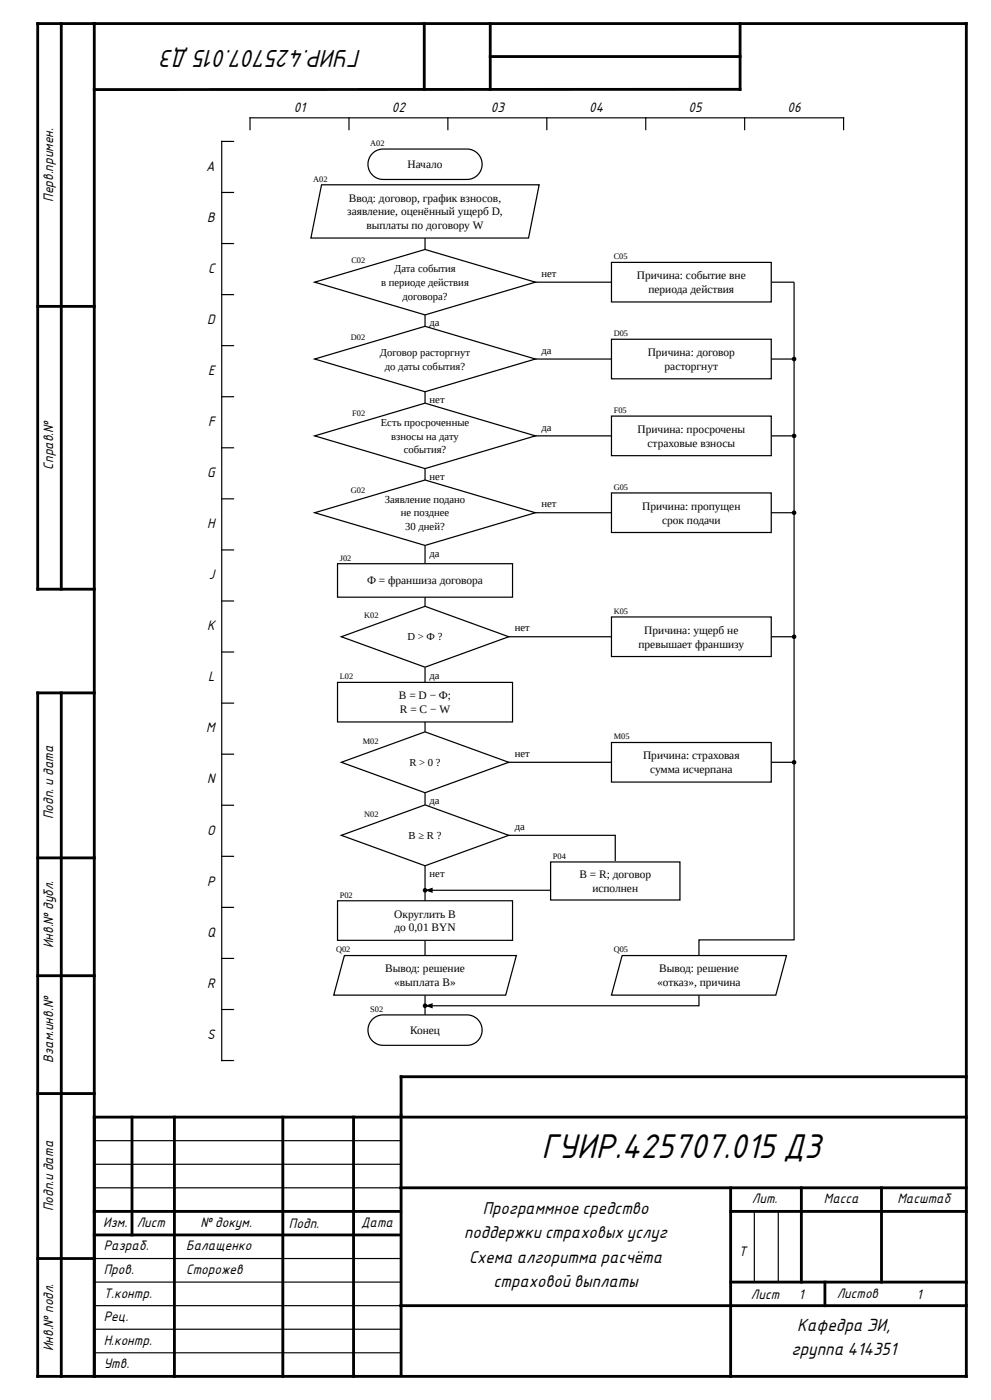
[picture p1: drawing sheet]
<svg xmlns="http://www.w3.org/2000/svg" width="210mm" height="297mm" viewBox="0 0 210 297" stroke-linecap="round" stroke-linejoin="round" font-family="sans-serif">
<g fill="none" stroke="#000" stroke-width=".6">
<path d="M13 5v120M20 5v287M90 5v14M104 5v14M104 12h53M157 19h-137M157 5v14M8 65h12M20 125h-12v-120h197v287h-197v-145h12M13 147v145M8 182h12M8 207h12"/>
<path d="M8 232h12M20 237h185M28 237v25M37 237v55M60 237v55M75 237v55M205 228.4h-119.9v63M20 257h65M85 252h120M155 252v40M155 257h50M170 252v20"/>
<path d="M187 252v20M8 267h12M20 262h65M85 277h120M155 272h50M175 272v5"/>
</g>
<path d="M20 252h65M20 242h65M20 247h65M160 257v15M165.1 257v15M20 272h65M20 277h65M20 267h65M20 287h65M20 282h65" fill="none" stroke="#000" stroke-width=".25"/>
<path d="M20 19h137" fill="none" stroke="#000" stroke-width=".21"/>
<path d="M53 30h125.9v195h-125.9z" fill="#fff"/>
<g fill="none" stroke="#000" stroke-width=".26">
<path d="M90.2 50.5v2.4M113.6 59.9h16.1M163.6 59.9h4.9v139.5h-20.2v3.3M90.2 66.8v2.4M113.6 76.2h16.1M163.6 76.2h4.9M90.2 83.1v2.4M90.2 99.4v2.4M113.6 92.5h16.1M163.6 92.5h4.9M90.2 115.7v3.9M113.6 108.8h16.1"/>
<path d="M163.6 108.8h4.9M90.2 126.7v1.9M107.9 135.1h21.8M163.6 135.1h4.9M90.2 141.5v3.3M90.2 153.2v2.1M90.2 168.2v2.6M107.9 177.2h22.6v5.7M107.9 161.7h21.8M163.6 161.7h4.9M90.2 188.9h40.3v2M90.2 183.7v7.4"/>
<path d="M90.2 199.5v3.2M90.2 211.1v4.2M148.3 211.1v2.3h-58.1"/>
</g>
<g fill="#000">
<path d="M90.2 188.9l1.6-.6v1.1zM90.2 213.4l1.6-.6v1.1z"/>
<circle cx="168.5" cy="76.2" r=".48"/>
<circle cx="168.5" cy="92.5" r=".48"/>
<circle cx="168.5" cy="108.8" r=".48"/>
<circle cx="168.5" cy="135.1" r=".48"/>
<circle cx="168.5" cy="161.7" r=".48"/>
<circle cx="90.2" cy="188.9" r=".48"/>
<circle cx="90.2" cy="213.4" r=".48"/>
</g>
<path d="M79 32.6l.9-.7 1.2-.3h17.9a3.2 3.2 0 0 1 3.3 3.2 3.2 3.2 0 0 1-3.3 3.3h-17.7a3.2 3.2 0 0 1-3-2 3.2 3.2 0 0 1 .7-3.5z" fill="#fff"/>
<path d="M79 32.6l.9-.7 1.2-.3h17.9a3.2 3.2 0 0 1 3.3 3.2 3.2 3.2 0 0 1-3.3 3.3h-17.7a3.2 3.2 0 0 1-3-2 3.2 3.2 0 0 1 .7-3.5z" fill="none" stroke="#000" stroke-width=".26"/>
<path d="M68.2 39.2h46.2l-2.3 11.3h-46.1z" fill="#fff"/>
<path d="M68.2 39.2h46.2l-2.3 11.3h-46.1z" fill="none" stroke="#000" stroke-width=".26"/>
<path d="M66.8 59.9l23.4-7 23.4 7-23.4 6.9z" fill="#fff"/>
<path d="M66.8 59.9l23.4-7 23.4 7-23.4 6.9z" fill="none" stroke="#000" stroke-width=".26"/>
<path d="M129.7 55.7h33.9v8.4h-33.9z" fill="#fff"/>
<path d="M129.7 55.7h33.9v8.4h-33.9z" fill="none" stroke="#000" stroke-width=".26"/>
<path d="M66.8 76.2l23.4-7 23.4 7-23.4 6.9z" fill="#fff"/>
<path d="M66.8 76.2l23.4-7 23.4 7-23.4 6.9z" fill="none" stroke="#000" stroke-width=".26"/>
<path d="M129.7 72h33.9v8.4h-33.9z" fill="#fff"/>
<path d="M129.7 72h33.9v8.4h-33.9z" fill="none" stroke="#000" stroke-width=".26"/>
<path d="M66.8 92.5l23.4-7 23.4 7-23.4 6.9z" fill="#fff"/>
<path d="M66.8 92.5l23.4-7 23.4 7-23.4 6.9z" fill="none" stroke="#000" stroke-width=".26"/>
<path d="M129.7 88.3h33.9v8.4h-33.9z" fill="#fff"/>
<path d="M129.7 88.3h33.9v8.4h-33.9z" fill="none" stroke="#000" stroke-width=".26"/>
<path d="M66.8 108.8l23.4-7 23.4 7-23.4 6.9z" fill="#fff"/>
<path d="M66.8 108.8l23.4-7 23.4 7-23.4 6.9z" fill="none" stroke="#000" stroke-width=".26"/>
<path d="M129.7 104.6h33.9v8.4h-33.9z" fill="#fff"/>
<path d="M129.7 104.6h33.9v8.4h-33.9z" fill="none" stroke="#000" stroke-width=".26"/>
<path d="M71.6 119.6h37.1v7.1h-37.1z" fill="#fff"/>
<path d="M71.6 119.6h37.1v7.1h-37.1z" fill="none" stroke="#000" stroke-width=".26"/>
<path d="M72.4 135.1l17.8-6.5 17.7 6.5-17.7 6.4z" fill="#fff"/>
<path d="M72.4 135.1l17.8-6.5 17.7 6.5-17.7 6.4z" fill="none" stroke="#000" stroke-width=".26"/>
<path d="M129.7 130.9h33.9v8.4h-33.9z" fill="#fff"/>
<path d="M129.7 130.9h33.9v8.4h-33.9z" fill="none" stroke="#000" stroke-width=".26"/>
<path d="M71.6 144.8h37.1v8.4h-37.1z" fill="#fff"/>
<path d="M71.6 144.8h37.1v8.4h-37.1z" fill="none" stroke="#000" stroke-width=".26"/>
<path d="M72.4 161.7l17.8-6.4 17.7 6.4-17.7 6.5z" fill="#fff"/>
<path d="M72.4 161.7l17.8-6.4 17.7 6.4-17.7 6.5z" fill="none" stroke="#000" stroke-width=".26"/>
<path d="M129.7 157.5h33.9v8.4h-33.9z" fill="#fff"/>
<path d="M129.7 157.5h33.9v8.4h-33.9z" fill="none" stroke="#000" stroke-width=".26"/>
<path d="M72.4 177.2l17.8-6.4 17.7 6.4-17.7 6.5z" fill="#fff"/>
<path d="M72.4 177.2l17.8-6.4 17.7 6.4-17.7 6.5z" fill="none" stroke="#000" stroke-width=".26"/>
<path d="M116.8 182.9h27.4v8h-27.4z" fill="#fff"/>
<path d="M116.8 182.9h27.4v8h-27.4z" fill="none" stroke="#000" stroke-width=".26"/>
<path d="M71.6 191.1h37.1v8.4h-37.1z" fill="#fff"/>
<path d="M71.6 191.1h37.1v8.4h-37.1z" fill="none" stroke="#000" stroke-width=".26"/>
<path d="M73.1 202.7h36.4l-2.2 8.4h-36.5z" fill="#fff"/>
<path d="M73.1 202.7h36.4l-2.2 8.4h-36.5z" fill="none" stroke="#000" stroke-width=".26"/>
<path d="M132 202.7h34.8l-2.2 8.4h-34.9z" fill="#fff"/>
<path d="M132 202.7h34.8l-2.2 8.4h-34.9z" fill="none" stroke="#000" stroke-width=".26"/>
<path d="M79 216.3l.9-.7 1.2-.3h17.9a3.2 3.2 0 0 1 3.3 3.2 3.2 3.2 0 0 1-3.3 3.3h-17.7a3.2 3.2 0 0 1-3-2 3.2 3.2 0 0 1 .7-3.5z" fill="#fff"/>
<path d="M79 216.3l.9-.7 1.2-.3h17.9a3.2 3.2 0 0 1 3.3 3.2 3.2 3.2 0 0 1-3.3 3.3h-17.7a3.2 3.2 0 0 1-3-2 3.2 3.2 0 0 1 .7-3.5z" fill="none" stroke="#000" stroke-width=".26"/>
<g fill="none" stroke="#000" stroke-width=".25">
<path d="M49.5 30h-2.5v195h2.5M53 27.5v-2.5h126v2.5M74 25v2.5M95 25v2.5M116 25v2.5M137 25v2.5M158 25v2.5M47 40.8h2.5M47 51.7h2.5M47 62.5h2.5M47 73.3h2.5M47 84.2h2.5"/>
<path d="M47 95h2.5M47 105.8h2.5M47 116.7h2.5M47 127.5h2.5M47 138.3h2.5M47 149.2h2.5M47 160h2.5M47 170.8h2.5M47 181.7h2.5M47 192.5h2.5M47 203.3h2.5M47 214.2h2.5"/>
</g>
<text font-size="7.2" x="114.9" y="245.7">ГУИР.425707.015 Д3</text>
<text font-size="5.2" x="76.7" y="10.7" transform="rotate(-180 76.7 10.7)">ГУИР.425707.015 Д3</text>
<g font-size="3.7">
<text x="167.9" y="287.5">группа 414351</text>
<text x="169.1" y="282.3">Кафедра ЭИ,</text>
</g>
<g font-size="3.6">
<text x="102.4" y="257.5">Программное средство</text>
<text x="98.5" y="262.7">поддержки страховых услуг</text>
<text x="99.5" y="267.9">Схема алгоритма расчёта</text>
<text x="104.7" y="273.1">страховой выплаты</text>
</g>
<g font-size="2.9">
<text x="62.3" y="23.8">01</text>
<text x="83.1" y="23.8">02</text>
<text x="104.1" y="23.8">03</text>
<text x="125" y="23.8">04</text>
<text x="146.1" y="23.8">05</text>
<text x="167.1" y="23.8">06</text>
<text x="43.7" y="36.2">A</text>
<text x="11.3" y="42.8" transform="rotate(-90 11.3 42.8)">Перв.примен.</text>
<text x="43.9" y="47">B</text>
<text x="44.1" y="57.9">C</text>
<text x="43.9" y="68.7">D</text>
<text x="44.1" y="79.5">E</text>
<text x="44.1" y="90.4">F</text>
<text x="11.3" y="99.6" transform="rotate(-90 11.3 99.6)">Справ.№</text>
<text x="43.9" y="101.2">G</text>
<text x="43.9" y="112">H</text>
<text x="44.3" y="122.9">J</text>
<text x="43.9" y="133.7">K</text>
<text x="44.1" y="144.5">L</text>
<text x="43.7" y="155.4">M</text>
<text x="43.9" y="166.2">N</text>
<text x="11.3" y="173.8" transform="rotate(-90 11.3 173.8)">Подп. и дата</text>
<text x="43.9" y="177">O</text>
<text x="43.9" y="187.9">P</text>
<text x="11.3" y="201.2" transform="rotate(-90 11.3 201.2)">Инв.№ дубл.</text>
<text x="43.9" y="198.7">Q</text>
<text x="43.9" y="209.5">R</text>
<text x="43.9" y="220.4">S</text>
<text x="11.3" y="225.5" transform="rotate(-90 11.3 225.5)">Взам.инв.№</text>
<text x="11.3" y="257" transform="rotate(-90 11.3 257)">Подп.и дата</text>
<text x="159.5" y="255.3">Лит.</text>
<text x="174.8" y="255.3">Масса</text>
<text x="190.4" y="255.3">Масштаб</text>
<text x="21.9" y="260.3">Изм.</text>
<text x="29" y="260.3">Лист</text>
<text x="42.5" y="260.3">№ докум.</text>
<text x="61.3" y="260.5">Подп.</text>
<text x="76.6" y="260.3">Дата</text>
<text x="22" y="265.3">Разраб.</text>
<text x="39.5" y="265.3">Балащенко</text>
<text x="156.7" y="266.5">Т</text>
<text x="22" y="275.3">Т.контр.</text>
<text x="22" y="270.3">Пров.</text>
<text x="39.5" y="270.3">Сторожев</text>
<text x="159.3" y="275.5">Лист</text>
<text x="169.5" y="275.5">1</text>
<text x="177.5" y="275.3">Листов</text>
<text x="194.5" y="275.5">1</text>
<text x="22" y="280.3">Рец.</text>
<text x="11.3" y="286.7" transform="rotate(-90 11.3 286.7)">Инв.№ подл.</text>
<text x="22" y="285.3">Н.контр.</text>
<text x="22" y="290.3">Утв.</text>
</g>
<g font-size="2.4">
<text x="86.4" y="35.7">Начало</text>
<text x="73.7" y="45.7">заявление, оценённый ущерб D,</text>
<text x="74" y="42.8">Ввод: договор, график взносов,</text>
<text x="77.7" y="48.6">выплаты по договору W</text>
<text x="135.1" y="59.3">Причина: событие вне</text>
<text x="137.6" y="62.2">периода действия</text>
<text x="137.4" y="75.6">Причина: договор</text>
<text x="141" y="78.5">расторгнут</text>
<text x="135.3" y="91.9">Причина: просрочены</text>
<text x="137.4" y="94.8">страховые взносы</text>
<text x="136.2" y="108.2">Причина: пропущен</text>
<text x="140.5" y="111.1">срок подачи</text>
<text x="77.9" y="124">Ф = франшиза договора</text>
<text x="135.4" y="137.4">превышает франшизу</text>
<text x="136.7" y="134.5">Причина: ущерб не</text>
<text x="84.6" y="148.4">B = D − Ф;</text>
<text x="84.8" y="151.3">R = С − W</text>
<text x="136.4" y="161.1">Причина: страховая</text>
<text x="137.9" y="164">сумма исчерпана</text>
<text x="122.9" y="186.3">B = R; договор</text>
<text x="125.7" y="189.2">исполнен</text>
<text x="83.6" y="194.7">Округлить B</text>
<text x="83.7" y="197.6">до 0,01 BYN</text>
<text x="81.7" y="206.3">Вывод: решение</text>
<text x="83.6" y="209.2">«выплата B»</text>
<text x="139.4" y="209.2">«отказ», причина</text>
<text x="139.8" y="206.3">Вывод: решение</text>
<text x="87" y="219.4">Конец</text>
</g>
<g font-size="2.3">
<text x="83.6" y="57.7">Дата события</text>
<text x="114.9" y="58.7">нет</text>
<text x="80.9" y="60.7">в периоде действия</text>
<text x="85.4" y="63.6">договора?</text>
<text x="91.1" y="69.2">да</text>
<text x="80.6" y="75.5">Договор расторгнут</text>
<text x="114.9" y="75">да</text>
<text x="81.6" y="78.4">до даты события?</text>
<text x="91.1" y="85.5">нет</text>
<text x="80.8" y="90.4">Есть просроченные</text>
<text x="83" y="93.3">взносы на дату</text>
<text x="114.9" y="91.3">да</text>
<text x="85.6" y="96.2">события?</text>
<text x="91.1" y="101.8">нет</text>
<text x="81.6" y="106.7">Заявление подано</text>
<text x="114.9" y="107.6">нет</text>
<text x="85" y="109.6">не позднее</text>
<text x="86" y="112.5">30 дней?</text>
<text x="91.1" y="118.1">да</text>
<text x="86.5" y="135.9">D &gt; Ф ?</text>
<text x="109.2" y="134">нет</text>
<text x="91.1" y="144">да</text>
<text x="109.2" y="160.6">нет</text>
<text x="86.9" y="162.5">R &gt; 0 ?</text>
<text x="91.1" y="170.6">да</text>
<text x="86.7" y="178">B ≥ R ?</text>
<text x="109.2" y="176.1">да</text>
<text x="91.1" y="186.1">нет</text>
</g>
<g font-size="1.8">
<text x="78.5" y="31">A02</text>
<text x="66.4" y="38.6">A02</text>
<text x="74.5" y="55.7">C02</text>
<text x="130.2" y="55">C05</text>
<text x="130.2" y="71.3">D05</text>
<text x="74.4" y="72">D02</text>
<text x="74.7" y="88.4">F02</text>
<text x="130.2" y="87.6">F05</text>
<text x="74.4" y="104.7">G02</text>
<text x="130.2" y="103.9">G05</text>
<text x="72.1" y="118.9">J02</text>
<text x="77.3" y="131.2">K02</text>
<text x="130.2" y="130.2">K05</text>
<text x="72.1" y="144.1">L02</text>
<text x="77" y="157.8">M02</text>
<text x="130.2" y="156.9">M05</text>
<text x="77.3" y="173.3">N02</text>
<text x="117.3" y="182.2">P04</text>
<text x="72.1" y="190.5">P02</text>
<text x="71.3" y="202.1">Q02</text>
<text x="130.2" y="202.1">Q05</text>
<text x="78.5" y="214.7">S02</text>
</g>
</svg>
